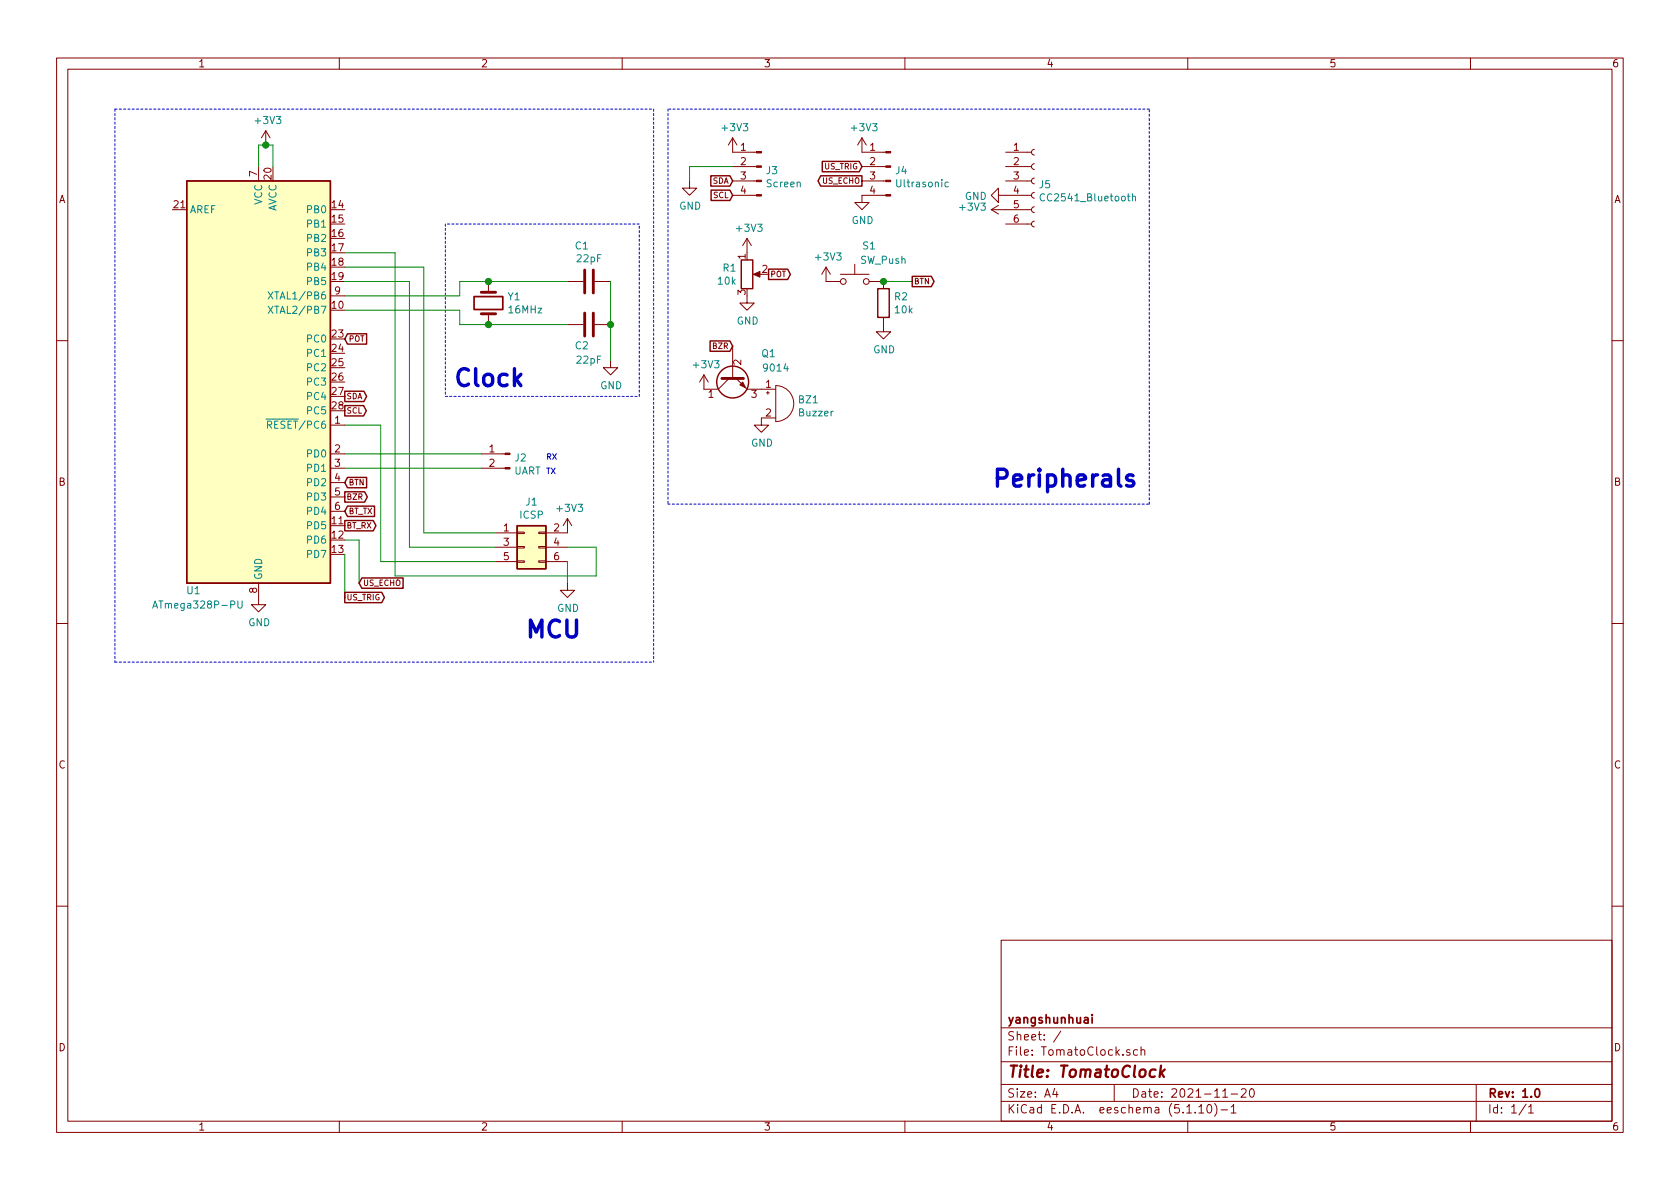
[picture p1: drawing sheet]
EESchema Schematic File Version 4
EELAYER 30 0
EELAYER END
$Descr A4 11693 8268
encoding utf-8
Sheet 1 1
Title "TomatoClock"
Date "2021-11-20"
Rev "1.0"
Comp "yangshunhuai"
Comment1 ""
Comment2 ""
Comment3 ""
Comment4 ""
$EndDescr
$Comp
L power:+3V3 #PWR0101
U 1 1
P 1850 1000
F 0 "#PWR0101" H 1850 850 50  0001 C CNN
F 1 "+3V3" H 1865 1173 50  0000 C CNN
F 2 "" H 1850 1000 50  0001 C CNN
F 3 "" H 1850 1000 50  0001 C CNN
	1    1850 1000
	1    0    0    -1  
$EndComp
Wire Wire Line
	1850 1000 1800 1000
Wire Wire Line
	1800 1000 1800 1150
Wire Wire Line
	1850 1000 1900 1000
Wire Wire Line
	1900 1000 1900 1150
Connection ~ 1850 1000
$Comp
L Device:Crystal Y1
U 1 1
P 3400 2100
F 0 "Y1" V 3354 2231 50  0000 L CNN
F 1 "16MHz" V 3445 2231 50  0000 L CNN
F 2 "Crystal:Resonator-2Pin_W8.0mm_H3.5mm" H 3400 2100 50  0001 C CNN
F 3 "~" H 3400 2100 50  0001 C CNN
	1    3400 2100
	0    1    1    0   
$EndComp
$Comp
L Device:C C1
U 1 1
P 4100 1950
F 0 "C1" V 3850 1900 50  0000 C CNN
F 1 "22pF" V 3939 1950 50  0000 C CNN
F 2 "Capacitor_THT:C_Disc_D3.0mm_W1.6mm_P2.50mm" H 4138 1800 50  0001 C CNN
F 3 "~" H 4100 1950 50  0001 C CNN
	1    4100 1950
	0    1    1    0   
$EndComp
$Comp
L Device:C C2
U 1 1
P 4100 2250
F 0 "C2" V 3950 2300 50  0000 C CNN
F 1 "22pF" V 3850 2250 50  0000 C CNN
F 2 "Capacitor_THT:C_Disc_D3.0mm_W1.6mm_P2.50mm" H 4138 2100 50  0001 C CNN
F 3 "~" H 4100 2250 50  0001 C CNN
	1    4100 2250
	0    -1   -1   0   
$EndComp
Wire Wire Line
	3200 2050 3200 1950
Wire Wire Line
	3200 1950 3400 1950
Wire Wire Line
	3200 2150 3200 2250
Wire Wire Line
	3200 2250 3400 2250
Wire Wire Line
	3400 1950 3950 1950
Connection ~ 3400 1950
Wire Wire Line
	3950 2250 3400 2250
Connection ~ 3400 2250
$Comp
L power:GND #PWR0102
U 1 1
P 4250 2500
F 0 "#PWR0102" H 4250 2250 50  0001 C CNN
F 1 "GND" H 4255 2327 50  0000 C CNN
F 2 "" H 4250 2500 50  0001 C CNN
F 3 "" H 4250 2500 50  0001 C CNN
	1    4250 2500
	1    0    0    -1  
$EndComp
Wire Wire Line
	4250 1950 4250 2250
Wire Wire Line
	4250 2500 4250 2250
Connection ~ 4250 2250
$Comp
L power:GND #PWR0103
U 1 1
P 1800 4150
F 0 "#PWR0103" H 1800 3900 50  0001 C CNN
F 1 "GND" H 1805 3977 50  0000 C CNN
F 2 "" H 1800 4150 50  0001 C CNN
F 3 "" H 1800 4150 50  0001 C CNN
	1    1800 4150
	1    0    0    -1  
$EndComp
Wire Notes Line
	800  750  800  4600
Text Notes 3650 4450 0    118  ~ 24
MCU
$Comp
L Connector:Conn_01x04_Male J3
U 1 1
P 5300 1150
F 0 "J3" H 5272 1124 50  0000 R CNN
F 1 "Screen" H 5272 1033 50  0000 R CNN
F 2 "Connector_PinHeader_2.00mm:PinHeader_1x04_P2.00mm_Vertical" H 5300 1150 50  0001 C CNN
F 3 "~" H 5300 1150 50  0001 C CNN
	1    5300 1150
	-1   0    0    -1  
$EndComp
$Comp
L power:+3V3 #PWR0104
U 1 1
P 5100 1050
F 0 "#PWR0104" H 5100 900 50  0001 C CNN
F 1 "+3V3" H 5115 1223 50  0000 C CNN
F 2 "" H 5100 1050 50  0001 C CNN
F 3 "" H 5100 1050 50  0001 C CNN
	1    5100 1050
	1    0    0    -1  
$EndComp
$Comp
L power:GND #PWR0105
U 1 1
P 4800 1250
F 0 "#PWR0105" H 4800 1000 50  0001 C CNN
F 1 "GND" H 4805 1077 50  0000 C CNN
F 2 "" H 4800 1250 50  0001 C CNN
F 3 "" H 4800 1250 50  0001 C CNN
	1    4800 1250
	1    0    0    -1  
$EndComp
Text GLabel 5100 1250 0    39   Input ~ 0
SDA
Text GLabel 5100 1350 0    39   Input ~ 0
SCL
Wire Notes Line
	3100 1550 3100 2750
Wire Notes Line
	3100 2750 4450 2750
Wire Notes Line
	4450 2750 4450 1550
Wire Notes Line
	4450 1550 3100 1550
Text Notes 3150 2700 0    118  ~ 24
Clock
Text GLabel 2400 2750 2    39   Output ~ 0
SDA
Text GLabel 2400 2850 2    39   Output ~ 0
SCL
Wire Notes Line
	800  4600 4550 4600
Wire Notes Line
	4550 750  4550 4600
Wire Notes Line
	800  750  4550 750 
$Comp
L Connector_Generic:Conn_02x03_Odd_Even J1
U 1 1
P 3650 3800
F 0 "J1" H 3700 4117 50  0000 C CNN
F 1 "ICSP" H 3700 4026 50  0000 C CNN
F 2 "Connector_PinHeader_2.00mm:PinHeader_2x03_P2.00mm_Vertical" H 3650 3800 50  0001 C CNN
F 3 "~" H 3650 3800 50  0001 C CNN
	1    3650 3800
	1    0    0    -1  
$EndComp
Wire Notes Line
	4650 750  4650 3500
Wire Notes Line
	4650 3500 8000 3500
Wire Notes Line
	8000 3500 8000 750 
Wire Notes Line
	8000 750  4650 750 
Text Notes 6900 3400 0    118  ~ 24
Peripherals
$Comp
L power:+3V3 #PWR0106
U 1 1
P 3950 3700
F 0 "#PWR0106" H 3950 3550 50  0001 C CNN
F 1 "+3V3" H 3965 3873 50  0000 C CNN
F 2 "" H 3950 3700 50  0001 C CNN
F 3 "" H 3950 3700 50  0001 C CNN
	1    3950 3700
	1    0    0    -1  
$EndComp
Wire Wire Line
	2400 2150 3200 2150
Wire Wire Line
	2400 1850 2950 1850
Wire Wire Line
	2950 1850 2950 3700
Wire Wire Line
	2950 3700 3450 3700
Wire Wire Line
	2400 1950 2850 1950
Wire Wire Line
	2850 1950 2850 3800
Wire Wire Line
	2850 3800 3450 3800
Wire Wire Line
	2400 1750 2750 1750
Wire Wire Line
	2750 4000 4150 4000
Wire Wire Line
	4150 4000 4150 3800
Wire Wire Line
	4150 3800 3950 3800
Wire Wire Line
	2400 2950 2650 2950
Wire Wire Line
	2650 2950 2650 3900
Wire Wire Line
	2650 3900 3450 3900
Wire Wire Line
	2750 1750 2750 4000
$Comp
L power:GND #PWR0107
U 1 1
P 3950 4050
F 0 "#PWR0107" H 3950 3800 50  0001 C CNN
F 1 "GND" H 3955 3877 50  0000 C CNN
F 2 "" H 3950 4050 50  0001 C CNN
F 3 "" H 3950 4050 50  0001 C CNN
	1    3950 4050
	1    0    0    -1  
$EndComp
Wire Wire Line
	3950 3900 3950 4050
$Comp
L Connector:Conn_01x04_Male J4
U 1 1
P 6200 1150
F 0 "J4" H 6172 1124 50  0000 R CNN
F 1 "Ultrasonic" H 6172 1033 50  0000 R CNN
F 2 "Connector_PinHeader_2.00mm:PinHeader_1x04_P2.00mm_Vertical" H 6200 1150 50  0001 C CNN
F 3 "~" H 6200 1150 50  0001 C CNN
	1    6200 1150
	-1   0    0    -1  
$EndComp
$Comp
L power:+3V3 #PWR0108
U 1 1
P 6000 1050
F 0 "#PWR0108" H 6000 900 50  0001 C CNN
F 1 "+3V3" H 6015 1223 50  0000 C CNN
F 2 "" H 6000 1050 50  0001 C CNN
F 3 "" H 6000 1050 50  0001 C CNN
	1    6000 1050
	1    0    0    -1  
$EndComp
Wire Wire Line
	5100 1150 4800 1150
Wire Wire Line
	4800 1150 4800 1250
$Comp
L power:GND #PWR0109
U 1 1
P 6000 1350
F 0 "#PWR0109" H 6000 1100 50  0001 C CNN
F 1 "GND" H 6005 1177 50  0000 C CNN
F 2 "" H 6000 1350 50  0001 C CNN
F 3 "" H 6000 1350 50  0001 C CNN
	1    6000 1350
	1    0    0    -1  
$EndComp
Text GLabel 6000 1150 0    39   Input ~ 0
US_TRIG
Text GLabel 6000 1250 0    39   Output ~ 0
US_ECHO
$Comp
L Device:R_POT R1
U 1 1
P 5200 1900
F 0 "R1" H 5130 1946 50  0000 R CNN
F 1 "10k" H 5130 1855 50  0000 R CNN
F 2 "" H 5200 1900 50  0001 C CNN
F 3 "~" H 5200 1900 50  0001 C CNN
	1    5200 1900
	1    0    0    -1  
$EndComp
$Comp
L power:+3V3 #PWR?
U 1 1
P 5200 1750
F 0 "#PWR?" H 5200 1600 50  0001 C CNN
F 1 "+3V3" H 5215 1923 50  0000 C CNN
F 2 "" H 5200 1750 50  0001 C CNN
F 3 "" H 5200 1750 50  0001 C CNN
	1    5200 1750
	1    0    0    -1  
$EndComp
$Comp
L power:GND #PWR?
U 1 1
P 5200 2050
F 0 "#PWR?" H 5200 1800 50  0001 C CNN
F 1 "GND" H 5205 1877 50  0000 C CNN
F 2 "" H 5200 2050 50  0001 C CNN
F 3 "" H 5200 2050 50  0001 C CNN
	1    5200 2050
	1    0    0    -1  
$EndComp
Text GLabel 2400 2350 2    39   Input ~ 0
POT
Text GLabel 5350 1900 2    39   Output ~ 0
POT
$Comp
L Switch:SW_Push S1
U 1 1
P 5950 1950
F 0 "S1" H 6050 2200 50  0000 C CNN
F 1 "SW_Push" H 6150 2100 50  0000 C CNN
F 2 "" H 5950 2150 50  0001 C CNN
F 3 "~" H 5950 2150 50  0001 C CNN
	1    5950 1950
	1    0    0    -1  
$EndComp
$Comp
L Device:R R2
U 1 1
P 6150 2100
F 0 "R2" H 6220 2146 50  0000 L CNN
F 1 "10k" H 6220 2055 50  0000 L CNN
F 2 "" V 6080 2100 50  0001 C CNN
F 3 "~" H 6150 2100 50  0001 C CNN
	1    6150 2100
	1    0    0    -1  
$EndComp
$Comp
L power:GND #PWR?
U 1 1
P 6150 2250
F 0 "#PWR?" H 6150 2000 50  0001 C CNN
F 1 "GND" H 6155 2077 50  0000 C CNN
F 2 "" H 6150 2250 50  0001 C CNN
F 3 "" H 6150 2250 50  0001 C CNN
	1    6150 2250
	1    0    0    -1  
$EndComp
$Comp
L power:+3V3 #PWR?
U 1 1
P 5750 1950
F 0 "#PWR?" H 5750 1800 50  0001 C CNN
F 1 "+3V3" H 5765 2123 50  0000 C CNN
F 2 "" H 5750 1950 50  0001 C CNN
F 3 "" H 5750 1950 50  0001 C CNN
	1    5750 1950
	1    0    0    -1  
$EndComp
Text GLabel 2400 4150 2    39   Output ~ 0
US_TRIG
Text GLabel 2500 4050 2    39   Input ~ 0
US_ECHO
Wire Wire Line
	2400 3850 2400 4150
Wire Wire Line
	2500 4050 2500 3750
Wire Wire Line
	2500 3750 2400 3750
Text GLabel 2400 3350 2    39   Input ~ 0
BTN
$Comp
L Connector:Conn_01x02_Male J2
U 1 1
P 3550 3150
F 0 "J2" H 3522 3124 50  0000 R CNN
F 1 "UART" H 3522 3033 50  0000 R CNN
F 2 "" H 3550 3150 50  0001 C CNN
F 3 "~" H 3550 3150 50  0001 C CNN
	1    3550 3150
	-1   0    0    -1  
$EndComp
Wire Wire Line
	2400 3150 3350 3150
Text Notes 3800 3200 0    39   ~ 0
RX
Text Notes 3800 3300 0    39   ~ 0
TX
Text GLabel 6350 1950 2    39   Output ~ 0
BTN
Wire Wire Line
	6150 1950 6350 1950
Connection ~ 6150 1950
$Comp
L Device:Buzzer BZ1
U 1 1
P 5400 2800
F 0 "BZ1" H 5552 2829 50  0000 L CNN
F 1 "Buzzer" H 5552 2738 50  0000 L CNN
F 2 "" V 5375 2900 50  0001 C CNN
F 3 "~" V 5375 2900 50  0001 C CNN
	1    5400 2800
	1    0    0    -1  
$EndComp
$Comp
L Device:Q_NPN_CBE Q1
U 1 1
P 5100 2600
F 0 "Q1" V 4950 2350 50  0000 C CNN
F 1 "9014" V 5050 2300 50  0000 C CNN
F 2 "Package_TO_SOT_THT:TO-92_HandSolder" H 5300 2700 50  0001 C CNN
F 3 "~" H 5100 2600 50  0001 C CNN
	1    5100 2600
	0    -1   1    0   
$EndComp
$Comp
L power:GND #PWR?
U 1 1
P 5300 2900
F 0 "#PWR?" H 5300 2650 50  0001 C CNN
F 1 "GND" H 5305 2727 50  0000 C CNN
F 2 "" H 5300 2900 50  0001 C CNN
F 3 "" H 5300 2900 50  0001 C CNN
	1    5300 2900
	1    0    0    -1  
$EndComp
$Comp
L power:+3V3 #PWR?
U 1 1
P 4900 2700
F 0 "#PWR?" H 4900 2550 50  0001 C CNN
F 1 "+3V3" H 4915 2873 50  0000 C CNN
F 2 "" H 4900 2700 50  0001 C CNN
F 3 "" H 4900 2700 50  0001 C CNN
	1    4900 2700
	1    0    0    -1  
$EndComp
Text GLabel 5100 2400 0    39   Input ~ 0
BZR
Text GLabel 2400 3450 2    39   Output ~ 0
BZR
$Comp
L Connector:Conn_01x06_Female J5
U 1 1
P 7200 1250
F 0 "J5" H 7228 1226 50  0000 L CNN
F 1 "CC2541_Bluetooth" H 7228 1135 50  0000 L CNN
F 2 "" H 7200 1250 50  0001 C CNN
F 3 "~" H 7200 1250 50  0001 C CNN
	1    7200 1250
	1    0    0    -1  
$EndComp
$Comp
L power:+3V3 #PWR?
U 1 1
P 7000 1450
F 0 "#PWR?" H 7000 1300 50  0001 C CNN
F 1 "+3V3" V 7015 1578 50  0000 L CNN
F 2 "" H 7000 1450 50  0001 C CNN
F 3 "" H 7000 1450 50  0001 C CNN
	1    7000 1450
	0    -1   -1   0   
$EndComp
$Comp
L power:GND #PWR?
U 1 1
P 7000 1350
F 0 "#PWR?" H 7000 1100 50  0001 C CNN
F 1 "GND" V 7005 1222 50  0000 R CNN
F 2 "" H 7000 1350 50  0001 C CNN
F 3 "" H 7000 1350 50  0001 C CNN
	1    7000 1350
	0    1    1    0   
$EndComp
Text GLabel 2400 3550 2    39   Input ~ 0
BT_TX
Wire Wire Line
	2400 2050 3200 2050
Wire Wire Line
	3350 3250 2400 3250
$Comp
L MCU_Microchip_ATmega:ATmega328P-PU U1
U 1 1
P 1800 2650
F 0 "U1" H 1400 1200 50  0000 R CNN
F 1 "ATmega328P-PU" H 1700 1100 50  0000 R CNN
F 2 "Package_DIP:DIP-28_W7.62mm" H 1800 2650 50  0001 C CIN
F 3 "http://ww1.microchip.com/downloads/en/DeviceDoc/ATmega328_P%20AVR%20MCU%20with%20picoPower%20Technology%20Data%20Sheet%2040001984A.pdf" H 1800 2650 50  0001 C CNN
	1    1800 2650
	1    0    0    -1  
$EndComp
Text GLabel 2400 3650 2    39   Output ~ 0
BT_RX
$EndSCHEMATC
